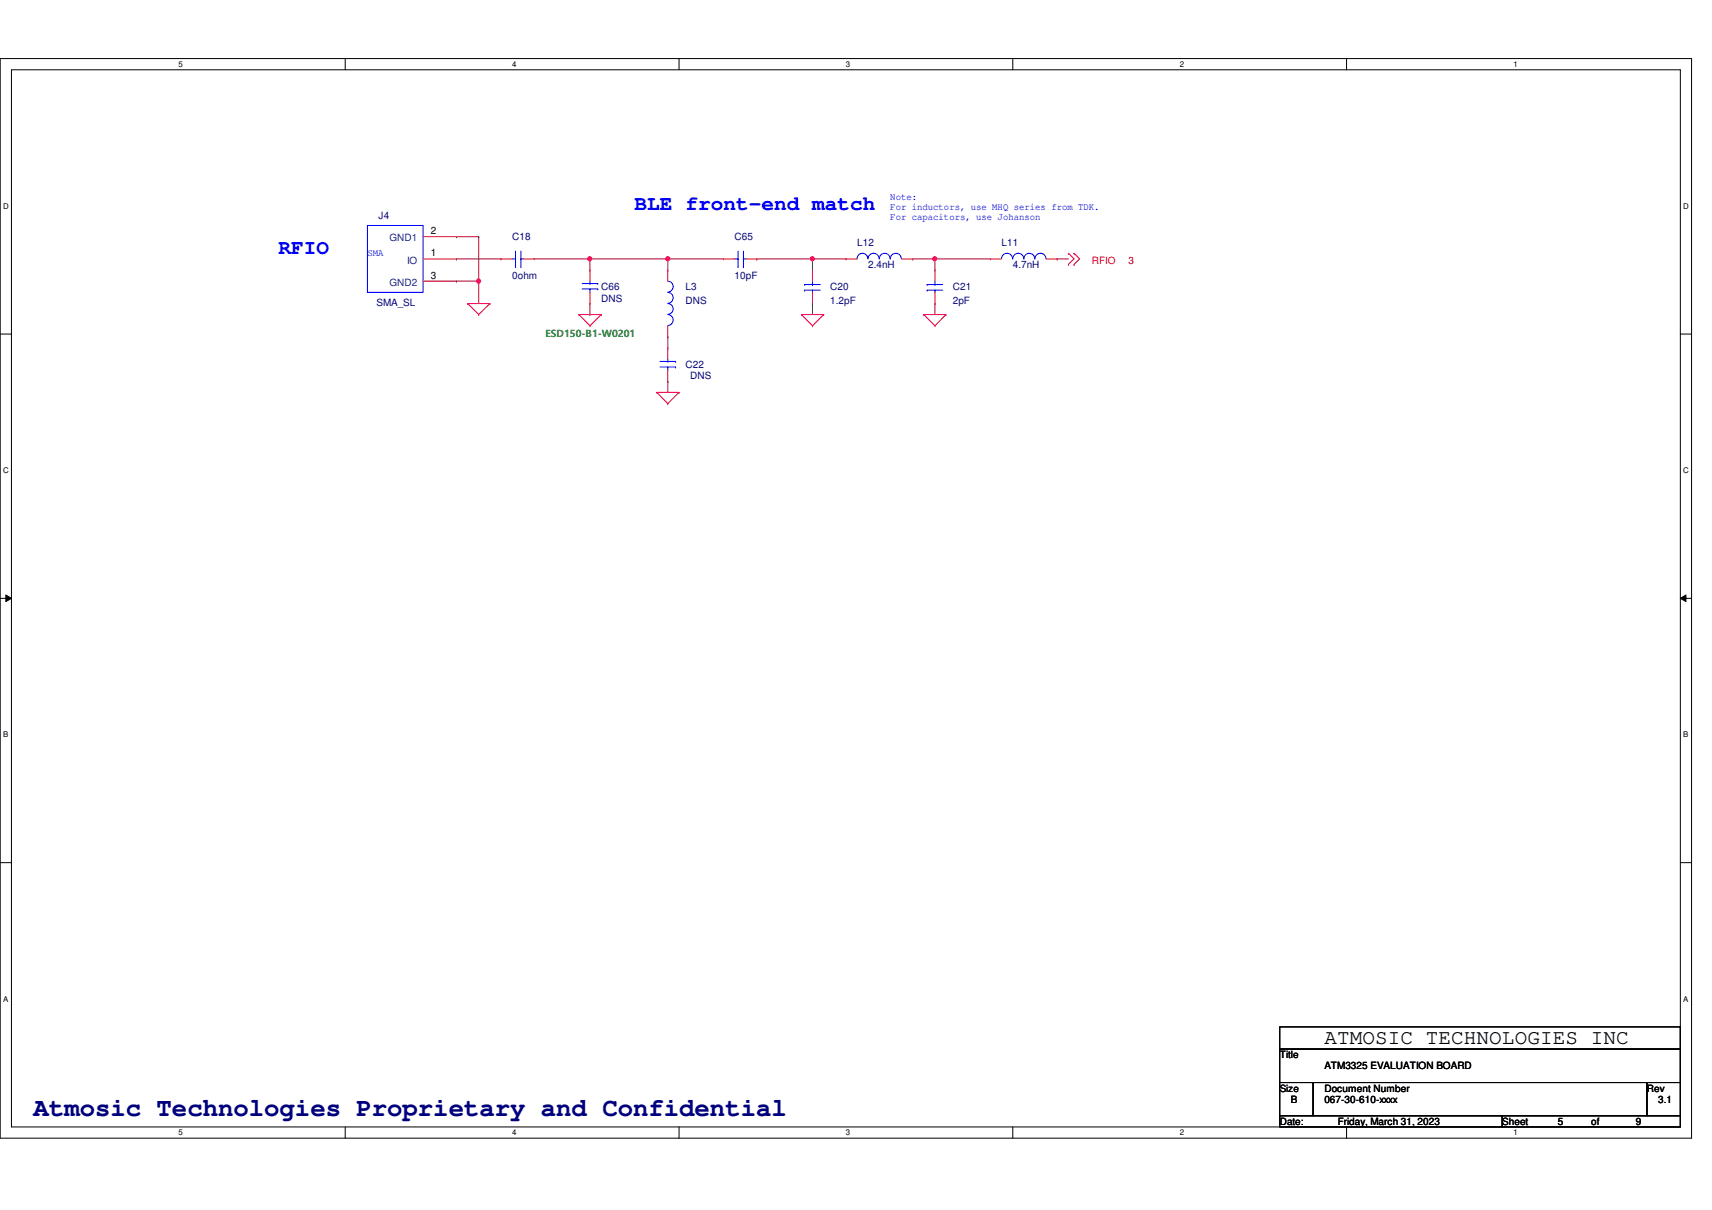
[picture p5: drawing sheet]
<svg xmlns="http://www.w3.org/2000/svg" width="297mm" height="210mm" viewBox="0 0 297 210" stroke-linecap="round" stroke-linejoin="round" font-family="sans-serif">
<path d="M0 10.2h293.5v187.2h-293.5zM2 12.1h289.5v183.4h-289.5z" fill="none" stroke="#000" stroke-width=".17"/>
<g fill="#fff">
<path d="M30.9 10.4h.8v1.5h-.8z"/>
<path d="M30.9 195.7h.8v1.5h-.8z"/>
</g>
<path d="M59.9 10.2v1.9M59.9 195.5v1.9" fill="none" stroke="#000" stroke-width=".17"/>
<g fill="#fff">
<path d="M88.9 10.4h.7v1.5h-.7z"/>
<path d="M88.9 195.7h.7v1.5h-.7z"/>
</g>
<path d="M117.8 10.2v1.9M117.8 195.5v1.9" fill="none" stroke="#000" stroke-width=".17"/>
<g fill="#fff">
<path d="M146.8 10.4h.7v1.5h-.7z"/>
<path d="M146.8 195.7h.7v1.5h-.7z"/>
</g>
<path d="M175.7 10.2v1.9M175.7 195.5v1.9" fill="none" stroke="#000" stroke-width=".17"/>
<g fill="#fff">
<path d="M204.7 10.4h.7v1.5h-.7z"/>
<path d="M204.7 195.7h.7v1.5h-.7z"/>
</g>
<path d="M233.6 10.2v1.9M233.6 195.5v1.9" fill="none" stroke="#000" stroke-width=".17"/>
<g fill="#fff">
<path d="M262.6 10.4h.8v1.5h-.8z"/>
<path d="M262.6 195.7h.8v1.5h-.8z"/>
<path d="M.5 35h1v1.5h-1z"/>
<path d="M292.1 35h.9v1.5h-.9z"/>
<path d="M.5 80.9h1v1.5h-1z"/>
<path d="M292.1 80.9h.9v1.5h-.9z"/>
</g>
<path d="M0 58h2M291.5 58h2" fill="none" stroke="#000" stroke-width=".17"/>
<g fill="#fff">
<path d="M.5 126.7h.9v1.5h-.9z"/>
<path d="M292.1 126.7h.8v1.5h-.8z"/>
</g>
<path d="M0 103.8h2M1 103.2l1 .6-1 .6zM291.5 103.8l1-.6v1.2zM291.5 103.8h2" fill="none" stroke="#000" stroke-width=".17"/>
<path d="M1 103.2l1 .6-1 .6zM291.5 103.8l1-.6v1.2z" fill="#000"/>
<g fill="#fff">
<path d="M.5 172.6h.9v1.5h-.9z"/>
<path d="M292.1 172.6h.8v1.5h-.8z"/>
</g>
<path d="M0 149.6h2M291.5 149.6h2M222 178.1h69.5v3.9h-69.5zM222 182h69.5v5.8h-69.5zM222 187.8h5.8v5.7h-5.8zM222 193.5h38.6v2h-38.6zM227.8 187.8h57.9v5.7h-57.9zM260.6 193.5h30.9v2h-30.9zM285.7 187.8h5.8v5.7h-5.8z" fill="none" stroke="#000" stroke-width=".17"/>
<g fill="none" stroke="#f00" stroke-width=".17">
<path d="M73.4 44.9h5.8M73.4 41.1h5.8M73.4 48.8h5.8M79.2 44.9h.1M79.2 41.1h.1M79.2 48.8h.1M81.1 52.7h.1M81.1 52.7h3.9M81.1 52.7l2 1.9M83.1 54.6h.1M85 52.7h.1M85 52.7l-1.9 1.9"/>
<path d="M86.9 44.9h.1M86.9 44.9h2M90.8 44.9h1.9M92.7 44.9h.1M100.5 54.6h.1M100.5 54.6h3.8M100.5 54.6l1.9 1.9M102.4 56.5h.1M102.4 46.9h.1M102.4 52.7h.1M102.4 46.9v1.9M102.4 50.7v2"/>
<path d="M104.3 54.6h.1M104.3 54.6l-1.9 1.9M115.9 46.9h.1M115.9 58.4h.1M115.9 46.9v1.9M115.9 56.5v1.9M125.5 44.9h.1M125.5 44.9h2M129.4 44.9h1.9M131.3 44.9h.1M139.1 54.6h.1M139.1 54.6h3.8"/>
<path d="M139.1 54.6l1.9 1.9M141 56.5h.1M141 52.7h.1M141 46.9h.1M141 46.9v1.9M141 50.7v2M142.9 54.6h.1M142.9 54.6l-1.9 1.9M146.8 44.9h.1M146.8 44.9h1.9M156.4 44.9h2M158.4 44.9h.1"/>
<path d="M160.3 54.6h.1M160.3 54.6h3.8M160.3 54.6l1.9 1.9M162.2 56.5h.1M162.2 52.7h.1M162.2 46.9h.1M162.2 46.9v1.9M162.2 50.7v2M164.1 54.6h.1M164.1 54.6l-1.9 1.9M171.9 44.9h.1M171.9 44.9h1.9"/>
<path d="M181.5 44.9h1.9M183.4 44.9h.1M185.4 43.9h.1M185.4 45.9h.1M185.4 43.9l.9 1-.9 1M186.3 43.9h.1M186.3 45.9h.1M186.3 43.9l1 1-1 1M114 68.1h.1M114 68.1h3.8M114 68.1l1.9 1.9M115.9 70h.1"/>
<path d="M115.9 60.4h.1M115.9 66.2h.1M115.9 60.4v1.9M115.9 64.2v2M117.8 68.1h.1M117.8 68.1l-1.9 1.9"/>
</g>
<g fill="none" stroke="#00f" stroke-width=".17">
<path d="M63.8 39.1h9.6v11.6h-9.6zM88.9 44.9h.5M89.4 46.3h.1M89.4 44.9h.1M89.4 43.6v2.7M90.4 44.9h.1M90.4 46.3h.1M90.4 44.9h.4M90.4 43.6v2.7M101 50.1h2.7M101 49.2h2.7M102.4 49.2h.1"/>
<path d="M102.4 50.1h.1M102.4 48.8v.4M102.4 50.1v.6M103.7 50.1h.1M103.7 49.2h.1M115.9 48.8a.95 .95 0 0 1 .9 .9 .95 .95 0 0 1-.9 1M115.9 50.7a.95 .95 0 0 1 .9 1 .95 .95 0 0 1-.9 .9M115.9 52.7a.93 .93 0 0 1 .9 .9 .93 .93 0 0 1-.9 .9M115.9 54.6a.95 .95 0 0 1 .9 .9 .95 .95 0 0 1-.9 1M127.5 44.9h.6M128.1 46.3h.1M128.1 44.9h.1"/>
<path d="M128.1 43.6v2.7M129 44.9h.1M129 46.3h.1M129 44.9h.4M129 43.6v2.7M139.6 49.4h.1M139.6 50.3h.1M139.6 49.4h2.7M139.6 50.3h2.7M141 50.3h.1M141 49.4h.1M141 48.8v.6"/>
<path d="M141 50.3v.4M148.7 44.9a.93 .93 0 0 1 .9-1 .93 .93 0 0 1 1 1M150.6 44.9a.95 .95 0 0 1 1-1 .95 .95 0 0 1 .9 1M152.6 44.9a.93 .93 0 0 1 .9-1 .93 .93 0 0 1 .9 1M154.5 44.9a.95 .95 0 0 1 .9-1 .95 .95 0 0 1 1 1M160.9 49.4h.1M160.9 50.3h.1M160.9 49.4h2.7M160.9 50.3h2.7M162.2 50.3h.1M162.2 49.4h.1M162.2 48.8v.6"/>
<path d="M162.2 50.3v.4M173.8 44.9a.95 .95 0 0 1 .9-1 .95 .95 0 0 1 1 1M175.7 44.9a.95 .95 0 0 1 1-1 .95 .95 0 0 1 .9 1M177.7 44.9a.93 .93 0 0 1 .9-1 .93 .93 0 0 1 .9 1M179.6 44.9a.95 .95 0 0 1 .9-1 .95 .95 0 0 1 1 1M114.5 63.7h2.7M114.5 62.7h2.7M115.9 62.7h.1M115.9 63.7h.1M115.9 62.3v.4M115.9 63.7v.5M117.2 63.7h.1"/>
<path d="M117.2 62.7h.1"/>
</g>
<path d="M79.2 41.1h.1M79.2 41.1h3.9M83.1 41.1h.1M83.1 41.1v7.7" fill="none" stroke="#7f0040" stroke-width=".17"/>
<circle cx="83" cy="48.8" r=".38" fill="#f0f"/>
<circle cx="83" cy="48.8" r=".38" fill="none" stroke="#f0f" stroke-width=".17"/>
<path d="M79.2 44.9h.1M79.2 44.9h7.7M92.7 44.9h23.2M102.4 44.9h.1M115.9 44.9h.1" fill="none" stroke="#7f0040" stroke-width=".17"/>
<circle cx="102.3" cy="44.9" r=".37" fill="#f0f"/>
<circle cx="102.3" cy="44.9" r=".37" fill="none" stroke="#f0f" stroke-width=".17"/>
<circle cx="115.9" cy="44.9" r=".37" fill="#f0f"/>
<circle cx="115.9" cy="44.9" r=".37" fill="none" stroke="#f0f" stroke-width=".17"/>
<path d="M102.4 44.9h.1M102.4 44.9v2M115.9 44.9h.1M115.9 44.9h9.6M115.9 44.9v2M131.3 44.9h.1M131.3 44.9h9.7" fill="none" stroke="#7f0040" stroke-width=".17"/>
<circle cx="140.9" cy="44.9" r=".37" fill="#f0f"/>
<circle cx="140.9" cy="44.9" r=".37" fill="none" stroke="#f0f" stroke-width=".17"/>
<path d="M141 44.9h.1M141 44.9v2M141 44.9h5.8M158.4 44.9h.1M158.4 44.9h13.5M162.2 44.9h.1M162.2 44.9v2" fill="none" stroke="#7f0040" stroke-width=".17"/>
<circle cx="162.2" cy="44.9" r=".37" fill="#f0f"/>
<circle cx="162.2" cy="44.9" r=".37" fill="none" stroke="#f0f" stroke-width=".17"/>
<g fill="none" stroke="#7f0040" stroke-width=".17">
<path d="M79.2 48.8h.1M79.2 48.8h3.9M83.1 48.8h.1M83.1 48.8v3.9M102.4 54.6h.1M102.4 52.7v1.9M115.9 58.4h.1M115.9 58.4v2M141 52.7h.1M141 52.7v1.9M162.2 52.7h.1M162.2 52.7v1.9"/>
<path d="M183.4 44.9h.1M183.4 44.9h2M115.9 66.2h.1M115.9 66.2v1.9"/>
</g>
<circle cx="83" cy="48.8" r=".38" fill="#f0f"/>
<circle cx="83" cy="48.8" r=".38" fill="none" stroke="#f0f" stroke-width=".17"/>
<circle cx="102.3" cy="44.9" r=".37" fill="#f0f"/>
<circle cx="102.3" cy="44.9" r=".37" fill="none" stroke="#f0f" stroke-width=".17"/>
<circle cx="115.9" cy="44.9" r=".37" fill="#f0f"/>
<circle cx="115.9" cy="44.9" r=".37" fill="none" stroke="#f0f" stroke-width=".17"/>
<circle cx="140.9" cy="44.9" r=".37" fill="#f0f"/>
<circle cx="140.9" cy="44.9" r=".37" fill="none" stroke="#f0f" stroke-width=".17"/>
<circle cx="162.2" cy="44.9" r=".37" fill="#f0f"/>
<circle cx="162.2" cy="44.9" r=".37" fill="none" stroke="#f0f" stroke-width=".17"/>
<text font-size="4.6" fill="#00007f" x="5.8" y="193.5">Atmosic Technologies Proprietary and Confidential</text>
<g font-size="3.6" fill="#00f">
<text x="110.1" y="36.4">BLE front-end match</text>
<text x="48.3" y="44.1">RFIO</text>
</g>
<text font-size="3.6" x="229.8" y="181.1">ATMOSIC TECHNOLOGIES INC</text>
<g font-size="1.7" fill="#00f">
<text x="154.5" y="34.8">Note:</text>
<text x="154.5" y="36.5">For inductors, use MHQ series from TDK.</text>
<text x="154.5" y="38.2">For capacitors, use Johanson</text>
<text x="63.8" y="44.4">SMA</text>
</g>
<g font-size="1.7" fill="#00007f">
<text x="65.7" y="38.1">J4</text>
<text x="88.9" y="41.7">C18</text>
<text x="127.5" y="41.7">C65</text>
<text x="148.7" y="42.7">L12</text>
<text x="150.6" y="46.5">2.4nH</text>
<text x="173.8" y="42.7">L11</text>
<text x="175.7" y="46.5">4.7nH</text>
<text x="65.3" y="53.1">SMA_SL</text>
<text x="88.9" y="48.5">0ohm</text>
<text x="104.3" y="50.4">C66</text>
<text x="104.3" y="52.3">DNS</text>
<text x="119" y="50.4">L3</text>
<text x="119" y="52.7">DNS</text>
<text x="127.5" y="48.5">10pF</text>
<text x="144.1" y="50.4">C20</text>
<text x="144.1" y="52.7">1.2pF</text>
<text x="165.3" y="50.4">C21</text>
<text x="165.3" y="52.7">2pF</text>
<text x="119" y="63.9">C22</text>
<text x="119.8" y="65.8">DNS</text>
</g>
<g font-size="1.7" fill="#00407f">
<text x="67.6" y="41.9">GND1</text>
<text x="70.7" y="45.7">IO</text>
<text x="67.6" y="49.6">GND2</text>
</g>
<g font-size="1.7">
<text x="74.8" y="40.6">2</text>
<text x="74.8" y="44.5">1</text>
<text x="74.8" y="48.3">3</text>
<text x="222" y="183.6">Title</text>
<text x="229.8" y="185.5">ATM3325 EVALUATION BOARD</text>
<text x="222" y="189.4">Size</text>
<text x="224" y="191.3">B</text>
<text x="229.8" y="189.4">Document Number</text>
<text x="229.8" y="191.3">067-30-610-xxxx</text>
<text x="285.7" y="189.4">Rev</text>
<text x="287.7" y="191.3">3.1</text>
<text x="222" y="195.2">Date:</text>
<text x="232.1" y="195.2">Friday, March 31, 2023</text>
<text x="260.6" y="195.2">Sheet</text>
<text x="270.3" y="195.2">5</text>
<text x="276.1" y="195.2">of</text>
<text x="283.8" y="195.2">9</text>
</g>
<g font-size="1.7" fill="#f00">
<text x="189.4" y="45.8">RFIO</text>
<text x="195.8" y="45.8">3</text>
</g>
<g font-size="1.7" fill="#007f00">
<text x="94.7" y="58.4">ESD1</text>
<text x="98.9" y="58.4">50-B1 -W0201</text>
</g>
<g font-size="1.4">
<text x="30.9" y="11.6">5</text>
<text x="88.9" y="11.6">4</text>
<text x="146.8" y="11.6">3</text>
<text x="204.7" y="11.6">2</text>
<text x="262.6" y="11.6">1</text>
<text x=".5" y="36.2">D</text>
<text x="292.1" y="36.2">D</text>
<text x=".5" y="82.1">C</text>
<text x="292.1" y="82.1">C</text>
<text x=".5" y="127.9">B</text>
<text x="292.1" y="127.9">B</text>
<text x=".5" y="173.8">A</text>
<text x="292.1" y="173.8">A</text>
<text x="30.9" y="196.9">5</text>
<text x="88.9" y="196.9">4</text>
<text x="146.8" y="196.9">3</text>
<text x="204.7" y="196.9">2</text>
<text x="262.6" y="196.9">1</text>
</g>
</svg>
